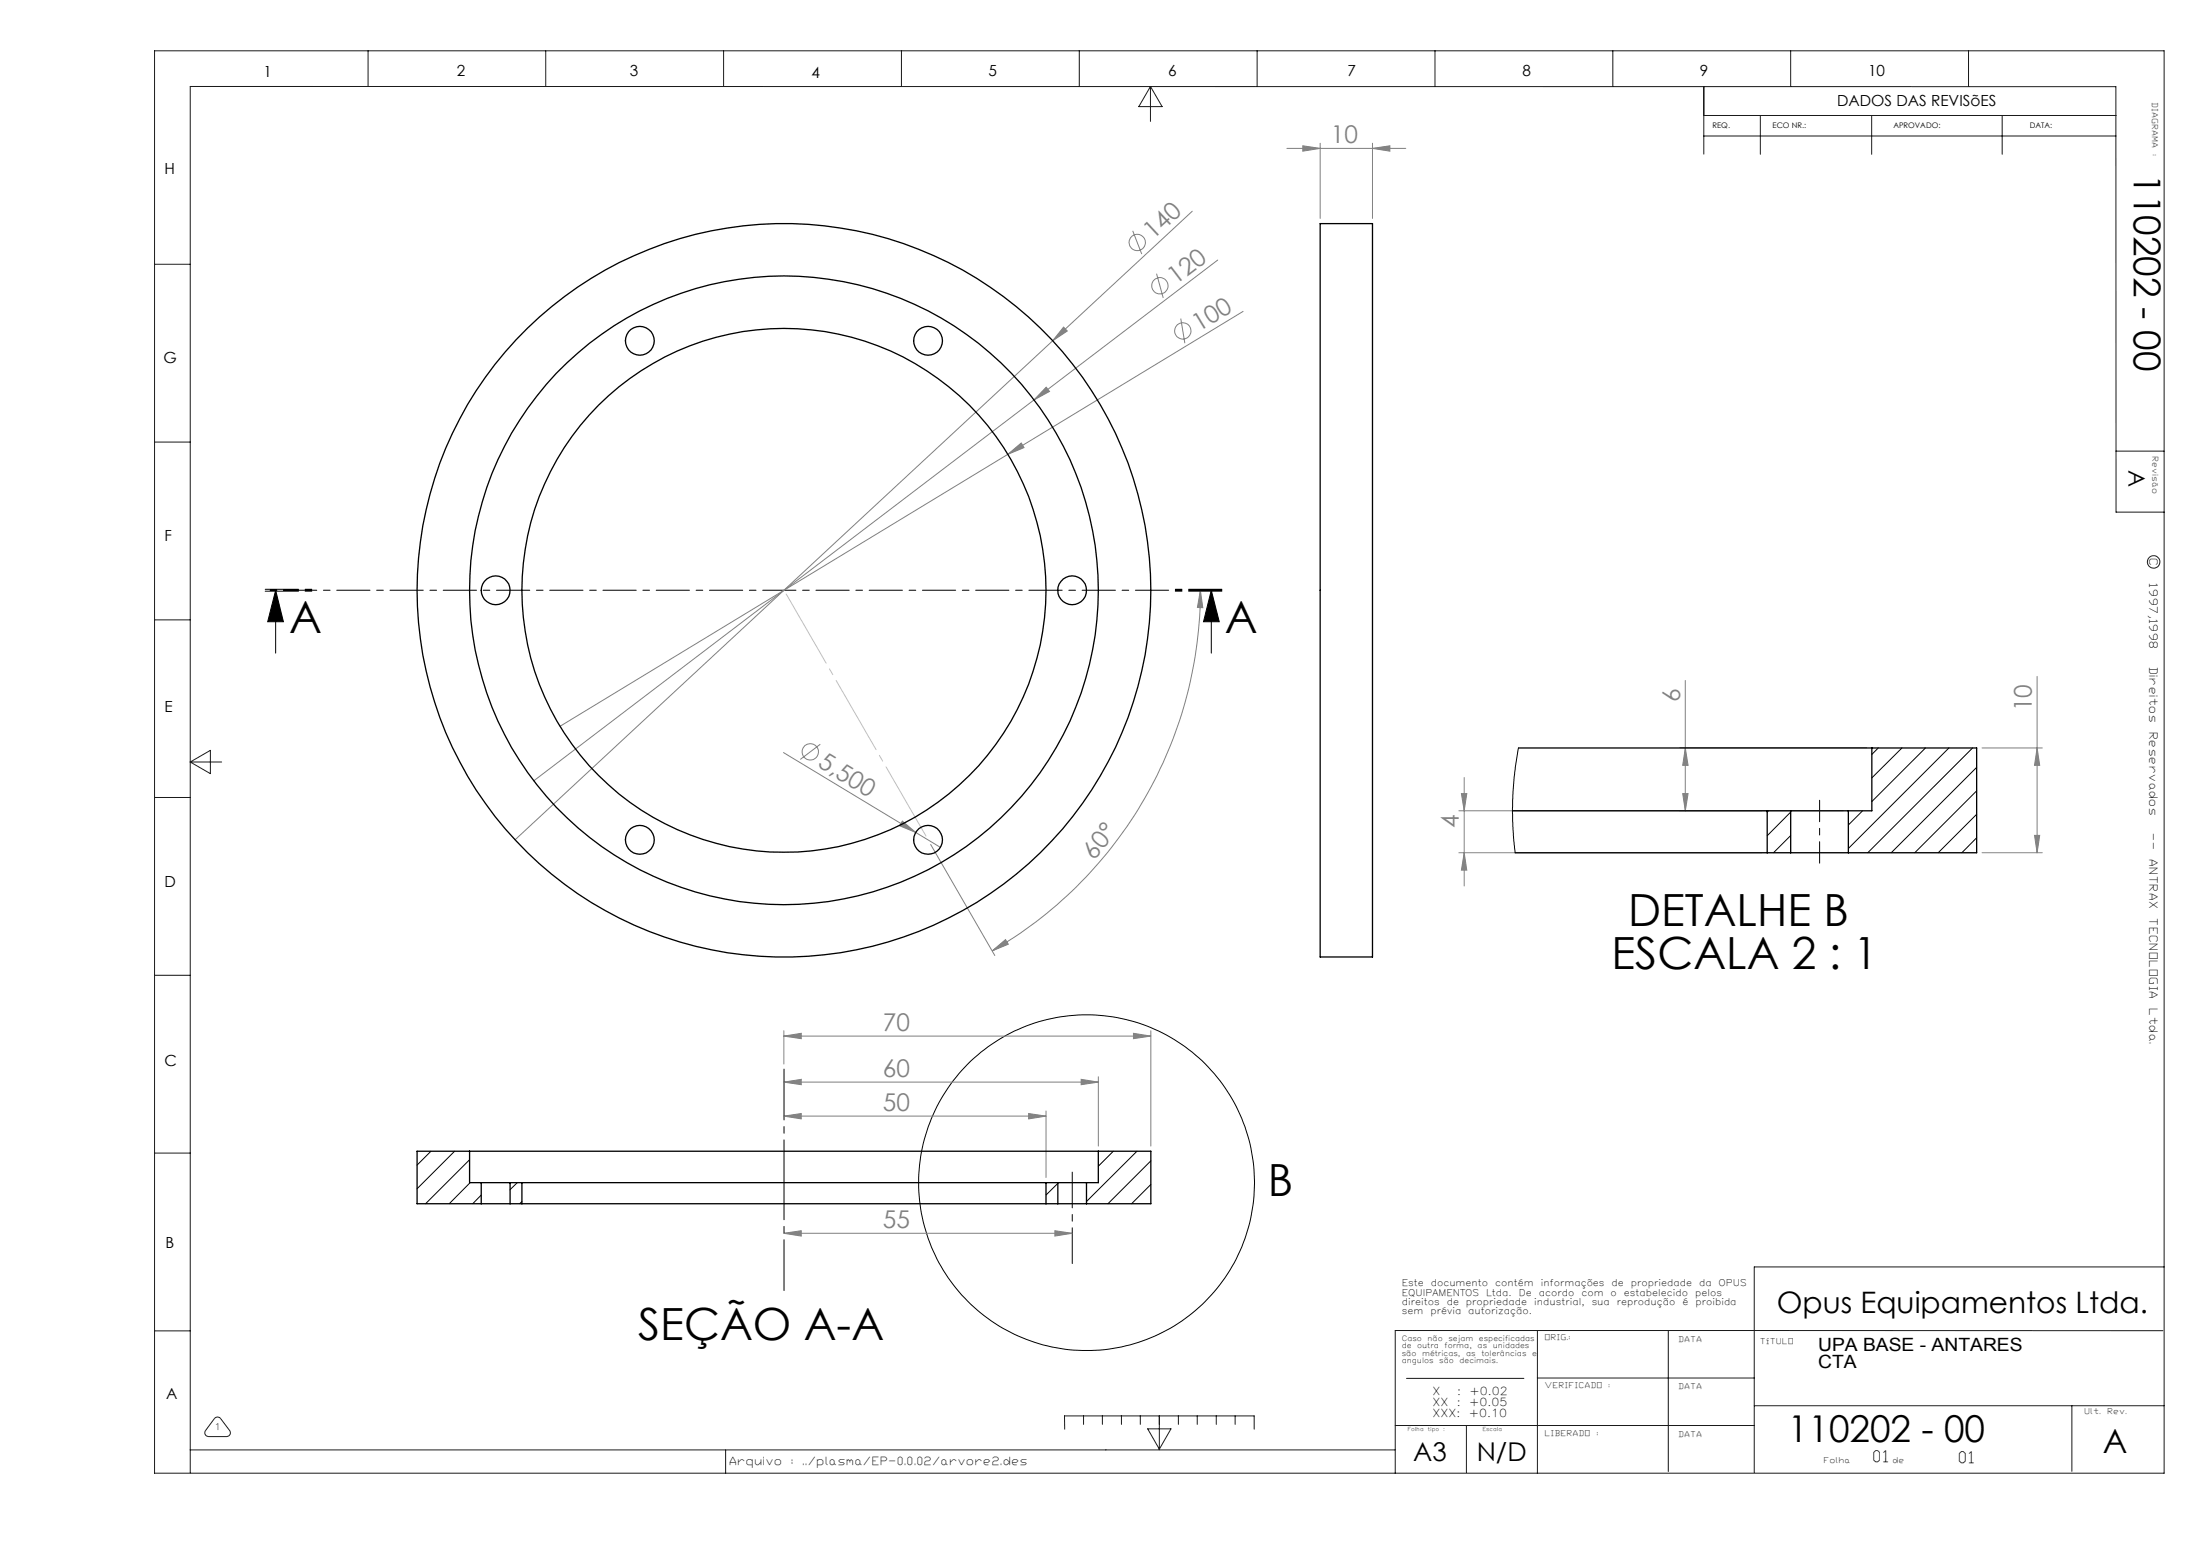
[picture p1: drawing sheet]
<svg xmlns="http://www.w3.org/2000/svg" width="420mm" height="297mm" viewBox="0 0 420 297" stroke-linecap="round" stroke-linejoin="round" font-family="sans-serif">
<g fill="none" stroke="#808080" stroke-width=".19">
<path d="M245.6 28.3h22.7M248.6 27.8l3.3 .5-3.3 .6zM251.9 27.3v14.4M261.9 28.3l3.3-.5v1.1zM261.9 27.3v14.4M216.1 44.1l1.8 4.4M220.7 52.2l1.3 4.7M227.5 40.3l-26.6 24.7M232.4 49.6l-35.1 26.7M237.2 59.4l-130.3 79.2M197.3 76.3l-95.5 72.7M199.6 73.9l.7 .8-3 1.6z"/>
<path d="M200.9 65l-102.6 95.3M203 62.4l.7 .8-2.8 1.8zM225.3 60.8l.8 4.7M192.3 86.7l2.6-2.1 .5 .8zM229.1 112.7l.4 3.3h-1zM229.1 112.7a79.5 79.5 0 0 1-39.8 68.8M321.6 129.9v24.9M388.7 129.1v33.7M149.5 143.6l30 18.1M156.5 142.1l-3.8 2.9M172.2 156.7l2.5 2.2-3-1.3zM278.4 154.8h73.3"/>
<path d="M278.9 151.5h1l-.5 3.3zM279.4 148.4v20.7M320.6 142.8h35.6M321.1 151.5h1l-.5 3.3zM321.6 142.8l.5 3.3h-1zM378.2 142.8h11.5M388.2 159.5h1l-.5 3.3zM388.7 142.8l.5 3.3h-1zM177.6 161.2l12.2 21.2M278.4 162.8h57.8M279.4 162.8l.5 3.3h-1zM378.2 162.8h11.5"/>
<path d="M149.6 197.8l3.3-.6v1.1zM149.6 196.7v6.4M149.6 197.8h70M189.3 181.5l2.6-2.2 .5 .9zM216.3 197.2l3.3 .6-3.3 .5zM219.6 196.7v22.1M149.6 213l3.3-.5v1.1zM149.6 206.5l3.3-.5v1zM149.6 213h50M149.6 206.5h60M196.3 212.5l3.3 .5-3.3 .6zM199.6 212.1v12.7"/>
<path d="M206.3 206l3.3 .5-3.3 .5zM209.6 205.5v13.3M149.6 235.4l3.3-.5v1zM149.6 235.4h55M201.3 234.9l3.3 .5-3.3 .5z"/>
<circle cx="217" cy="46.3" r="1.56"/>
<circle cx="221.3" cy="54.5" r="1.55"/>
<circle cx="225.7" cy="63.2" r="1.56"/>
<circle cx="154.6" cy="143.5" r="1.56"/>
</g>
<g fill="none" stroke="#000" stroke-width=".19">
<path d="M52.6 112.7l1.5 6h-3zM52.6 112.7v12M231.1 112.7l1.6 6h-3zM231.1 112.7v12"/>
<circle cx="207.3" cy="225.8" r="32"/>
</g>
<g fill="none" stroke="#191924" stroke-width=".19">
<path d="M29.5 9.7h383.5v271.5h-383.5zM70.2 9.7v6.8M104.1 9.7v6.8M138.1 9.7v6.8M172 9.7v6.8M206 9.7v6.8M219.5 16.5v6.7M219.5 16.5l2.3 3.9h-4.5zM239.9 9.7v6.8M273.8 9.7v6.8M307.8 9.7v6.8M325.1 16.5v12.9"/>
<path d="M341.7 9.7v6.8M375.6 9.7v6.8M325.1 22h78.7M325.1 26h78.7M335.9 22v7.5M357.2 22v7.5M382.1 22v7.5M29.5 50.4h6.8M29.5 84.4h6.8M403.8 86.1h9.2M413 97.8h-9.2v-81.3h-367.5v264.6M29.5 118.3h6.8"/>
<path d="M29.5 152.2h6.8M36.3 145.4h6M36.3 145.4l3.8-2.2v4.5zM29.5 186.2h6.8M29.5 220.1h6.8M29.5 254h6.8M293.4 254v27.2M318.3 254v26.9M412.7 254h-146.5v27.2M413 241.8h-78.2v39.3M36.3 276.8h229.9M40.9 270.8a.74 .74 0 0 1 1.2 0l1.7 2.2a.72 .72 0 0 1 .1 .8 .72 .72 0 0 1-.6 .4h-3.5a.73 .73 0 0 1-.6-1.2z"/>
<path d="M138.5 276.8v4.4M203.2 272.8l-.1-2.5h36.2v2.5M206.8 270.3v1.6M210.4 270.3v1.6M214 270.3v1.6M217.6 270.3v1.6M219 272.7h4.4l-2.2 3.9zM221.2 270.3v6.4M224.9 270.3v1.6M228.5 270.3v1.6M232.1 270.3v1.6M235.7 270.3v1.6"/>
<path d="M266.2 272.1h68.6M268.4 263.1h22.4M279.8 272.1v9M293.4 263h41.4M334.8 268.3h78.2M395.4 268.3v12.5"/>
<circle cx="411" cy="107.2" r="1.19"/>
</g>
<path d="M149.6 246.3v-42.2" fill="none" stroke="#000" stroke-width=".19" stroke-dasharray="15.2 1.3 1.3 1.3" stroke-dashoffset="5.5"/>
<path d="M204.6 223.7v17.5" fill="none" stroke="#000" stroke-width=".19" stroke-dasharray="15.2 1.3 1.3 1.3" stroke-dashoffset="8.4"/>
<path d="M347.2 152.8v12" fill="none" stroke="#000" stroke-width=".19" stroke-dasharray="15.2 1.3 1.3 1.3" stroke-dashoffset="11.1"/>
<path d="M50.6 112.5h10M50.6 112.8h10M233.2 112.7h-182.6M233.2 112.5h-10M233.2 112.8h-10" fill="none" stroke="#000" stroke-width=".19" stroke-dasharray="6.3 1.3 1.3 1.3"/>
<path d="M177.1 160.3l-27.5-47.6" fill="none" stroke="#c0c0c0" stroke-width=".19" stroke-dasharray="15.2 1.3 1.3 1.3" stroke-dashoffset="-.8"/>
<path d="M231.1 112.7l1.6 6h-3zM52.6 112.7l1.5 6h-3z" fill="#000"/>
<g fill="#808080">
<path d="M172.2 156.7l2.5 2.2-3-1.3z"/>
<path d="M192.3 86.7l2.6-2.1 .5 .8z"/>
<path d="M199.6 73.9l.7 .8-3 1.6z"/>
<path d="M203 62.4l.7 .8-2.8 1.8z"/>
<path d="M189.3 181.5l2.6-2.2 .5 .9zM229.1 112.7l.4 3.3h-1z"/>
<path d="M261.9 28.3l3.3-.5v1.1zM248.6 27.8l3.3 .5-3.3 .6z"/>
<path d="M321.1 151.5h1l-.5 3.3zM321.6 142.8l.5 3.3h-1z"/>
<path d="M388.2 159.5h1l-.5 3.3zM388.7 142.8l.5 3.3h-1z"/>
<path d="M279.4 162.8l.5 3.3h-1zM278.9 151.5h1l-.5 3.3z"/>
<path d="M149.6 213l3.3-.5v1.1zM196.3 212.5l3.3 .5-3.3 .6zM149.6 206.5l3.3-.5v1zM206.3 206l3.3 .5-3.3 .5zM149.6 197.8l3.3-.6v1.1zM216.3 197.2l3.3 .6-3.3 .5zM149.6 235.4l3.3-.5v1zM201.3 234.9l3.3 .5-3.3 .5z"/>
</g>
<g fill="none" stroke="#000" stroke-width=".25">
<path d="M251.9 42.7h10v140h-10zM288.6 154.8h48.6M289.8 142.8h67.4M337.2 154.8v8M337.2 154.8h4.5M341.7 154.8h11M341.7 154.8v8M352.7 154.8v8M357.2 142.8h20v20h-24.5M357.2 142.8v12h-4.5M289.1 162.8h48.1M337.2 162.8h4.5"/>
<path d="M341.7 162.8h11M89.6 219.7h120M89.6 219.7h-10v10.1h12.2M89.6 219.7v6h2.2M209.6 219.7h10v10.1h-12.3M209.6 219.7v6h-2.3M91.8 225.7h5.5M91.8 229.8h5.5M91.8 225.7v4.1M97.3 225.7h2.3M97.3 229.8h2.3M97.3 225.7v4.1"/>
<path d="M99.6 225.7h100M99.6 229.8h100M99.6 225.7v4.1M199.6 225.7v4.1M199.6 225.7h2.3M199.6 229.8h2.3M201.9 225.7h5.4M201.9 229.8h5.4M201.9 225.7v4.1M207.3 225.7v4.1"/>
<circle cx="122.1" cy="65" r="2.75"/>
<circle cx="177.1" cy="65.1" r="2.75"/>
<circle cx="94.6" cy="112.7" r="2.75"/>
<circle cx="149.6" cy="112.7" r="60"/>
<circle cx="149.6" cy="112.7" r="50"/>
<circle cx="149.6" cy="112.7" r="70"/>
<circle cx="204.6" cy="112.7" r="2.74"/>
<circle cx="122.1" cy="160.3" r="2.75"/>
<circle cx="177.1" cy="160.3" r="2.75"/>
</g>
<g fill="none" stroke="#000" stroke-width=".19">
<path d="M289.8 142.8l-.9 5.6-.3 4.2 .1 5.1 .4 5.1M337.5 154.8l-.3 .2M341.7 159.5l-3.3 3.3M341.7 155l-4.5 4.5M355.4 154.8l-2.7 2.7M358.4 142.8l-1.2 1.2M362.9 142.8l-5.7 5.7M367.4 142.8l-10.2 10.2M371.9 142.8l-19.2 19.2M376.4 142.8l-20 20M377.2 146.5l-16.3 16.3M377.2 151l-11.8 11.8"/>
<path d="M377.2 155.4l-7.3 7.4M377.2 159.9l-2.8 2.9M82.2 219.7l-2.6 2.7M86.7 219.7l-7.1 7.2M212.4 219.7l-2.8 2.9M217 219.7l-9.7 9.6M89.6 221.4l-8.4 8.4M89.7 225.7l-4 4.1M91.8 228.1l-1.6 1.7M98.7 225.7l-1.4 1.4M99.6 229.3l-.4 .5M201.9 225.9l-2.3 2.2"/>
<path d="M219.6 221.6l-8.2 8.2M219.6 226.1l-3.7 3.7"/>
</g>
<g font-size="8.5">
<text x="55.2" y="120.8">A</text>
<text x="233.7" y="120.8">A</text>
<text x="310.7" y="176.7">DETALHE B</text>
<text x="307.5" y="184.9">ESCALA 2 : 1</text>
<text x="241.9" y="228.2">B</text>
<text x="121.8" y="255.7">SEÇÃO A-A</text>
</g>
<g font-size="7.1">
<text x="407.2" y="33.2" transform="rotate(90 407.2 33.2)">110202 - 00</text>
<text x="341.2" y="275.3">110202 - 00</text>
</g>
<text font-size="6.3" x="401.3" y="277.4">A</text>
<text font-size="5.6" x="339.1" y="250.7">Opus Equipamentos Ltda.</text>
<g font-size="4.9">
<text x="269.7" y="278.9">A3</text>
<text x="281.8" y="278.9">N/D</text>
</g>
<g font-size="4.7" fill="#808080">
<text x="254" y="27.3">10</text>
<text x="220.1" y="45.9" transform="rotate(-43 220.1 45.9)">140</text>
<text x="224.4" y="54.4" transform="rotate(-37 224.4 54.4)">120</text>
<text x="228.8" y="63.4" transform="rotate(-31 228.8 63.4)">100</text>
<text x="320.6" y="134" transform="rotate(-90 320.6 134)">6</text>
<text x="387.7" y="135.8" transform="rotate(-90 387.7 135.8)">10</text>
<text x="155.9" y="146.3" transform="rotate(31 155.9 146.3)">5,500</text>
<text x="278.4" y="158.1" transform="rotate(-90 278.4 158.1)">4</text>
<text x="208.8" y="164.3" transform="rotate(-51 208.8 164.3)">60°</text>
<text x="168.5" y="196.7">70</text>
<text x="168.5" y="205.5">60</text>
<text x="168.5" y="212">50</text>
<text x="168.5" y="234.4">55</text>
</g>
<text font-size="4.4" x="406.2" y="89.7" transform="rotate(90 406.2 89.7)">A</text>
<g font-size="3.5">
<text x="346.9" y="257.8">UPA BASE - ANTARES</text>
<text x="346.9" y="261.1">CTA</text>
</g>
<g font-size="3">
<text x="357.6" y="279.1">01</text>
<text x="373.9" y="279.2">01</text>
</g>
<g font-size="2.9">
<text x="50.3" y="14.7">1</text>
<text x="87.2" y="14.6">2</text>
<text x="120.2" y="14.6">3</text>
<text x="154.8" y="15">4</text>
<text x="188.7" y="14.6">5</text>
<text x="222.9" y="14.6">6</text>
<text x="257.1" y="14.6">7</text>
<text x="290.5" y="14.6">8</text>
<text x="324.4" y="14.6">9</text>
<text x="356.5" y="14.4">10</text>
<text x="350.6" y="20.3">DADOS DAS REVISõES</text>
<text x="31.4" y="33.1">H</text>
<text x="31.2" y="69.4">G</text>
<text x="31.4" y="103.3">F</text>
<text x="31.4" y="135.8">E</text>
<text x="31.4" y="169.4">D</text>
<text x="31.4" y="203.4">C</text>
<text x="31.6" y="238.2">B</text>
<text x="31.7" y="267">A</text>
</g>
<g font-size="2.1">
<text x="410.2" y="106.7" transform="rotate(90 410.2 106.7)">C</text>
<text x="410.2" y="111.6" transform="rotate(90 410.2 111.6)">1997,1998</text>
<text x="410.2" y="127.5" transform="rotate(90 410.2 127.5)">Direitos</text>
<text x="410.2" y="139.9" transform="rotate(90 410.2 139.9)">Reservados</text>
<text x="410.2" y="159.3" transform="rotate(90 410.2 159.3)">--</text>
<text x="410.2" y="164.1" transform="rotate(90 410.2 164.1)">ANTRAX</text>
<text x="410.2" y="175.4" transform="rotate(90 410.2 175.4)">TECNOLOGIA</text>
<text x="410.2" y="192.7" transform="rotate(90 410.2 192.7)">Ltda.</text>
<text x="273.3" y="266.3">X</text>
<text x="273.3" y="268.4">XX</text>
<text x="278" y="268.4">:</text>
<text x="278.1" y="266.3">:</text>
<text x="280.3" y="268.4">+0.05</text>
<text x="280.4" y="266.3">+0.02</text>
<text x="273.3" y="270.5">XXX:</text>
<text x="280.3" y="270.5">+0.10</text>
<text x="139.3" y="279.7">Arquivo</text>
<text x="151.2" y="279.7">:</text>
<text x="153.3" y="279.7">../plasma/EP-0.0.02/arvore2.des</text>
</g>
<g font-size="1.8">
<text x="267.5" y="245.6">Este</text>
<text x="273" y="245.6">documento</text>
<text x="285.3" y="245.6">contém</text>
<text x="294" y="245.6">informações</text>
<text x="307.5" y="245.6">de</text>
<text x="311.2" y="245.6">propriedade</text>
<text x="324.2" y="245.6">da</text>
<text x="328" y="245.6">OPUS</text>
<text x="267.5" y="247.3">EQUIPAMENTOS</text>
<text x="267.5" y="249.1">direitos</text>
<text x="267.5" y="250.8">sem</text>
<text x="273" y="250.8">prévia</text>
<text x="276.1" y="249.1">de</text>
<text x="279.7" y="249.1">propriedade</text>
<text x="280.2" y="250.8">autorização.</text>
<text x="283.6" y="247.3">Ltda.</text>
<text x="289.8" y="247.3">De</text>
<text x="292.7" y="249.1">industrial,</text>
<text x="293.6" y="247.3">acordo</text>
<text x="301.8" y="247.3">com</text>
<text x="303.7" y="249.1">sua</text>
<text x="307.4" y="247.3">o</text>
<text x="308.5" y="249.1">reprodução</text>
<text x="309.9" y="247.3">estabelecido</text>
<text x="321" y="249.1">é</text>
<text x="323.5" y="247.3">pelos</text>
<text x="323.5" y="249.1">proibida</text>
</g>
<text font-size="1.7" x="40.9" y="273">1</text>
<g font-size="1.5">
<text x="410.7" y="19.7" transform="rotate(90 410.7 19.7)">DIAGRAMA</text>
<text x="326.8" y="24.4">REQ.</text>
<text x="338.3" y="24.4">ECO NR.:</text>
<text x="361.3" y="24.4">APROVADO:</text>
<text x="387.3" y="24.4">DATA:</text>
<text x="410.7" y="29.6" transform="rotate(90 410.7 29.6)">:</text>
<text x="410.7" y="87.3" transform="rotate(90 410.7 87.3)">Revisão</text>
<text x="294.9" y="255.8">ORIG.:</text>
<text x="320.4" y="256.1">DATA</text>
<text x="336" y="256.6">TÍTULO</text>
<text x="294.9" y="265">VERIFICADO</text>
<text x="307.1" y="265">:</text>
<text x="320.4" y="265.2">DATA</text>
<text x="397.9" y="270">Ult.</text>
<text x="402.3" y="270">Rev.</text>
<text x="294.9" y="274">LIBERADO</text>
<text x="304.8" y="274">:</text>
<text x="320.4" y="274.2">DATA</text>
<text x="348.2" y="279.2">Folha</text>
<text x="361.3" y="279.2">de</text>
</g>
<g font-size="1.4">
<text x="267.5" y="256">Caso</text>
<text x="267.5" y="257.4">de</text>
<text x="270.4" y="257.4">outra</text>
<text x="272.4" y="256">não</text>
<text x="275.7" y="257.4">forma,</text>
<text x="276.4" y="256">sejam</text>
<text x="282" y="257.4">as</text>
<text x="282.2" y="256">especificadas</text>
<text x="284.9" y="257.4">unidades</text>
<text x="267.5" y="258.8">são</text>
<text x="267.5" y="260.2">angulos</text>
<text x="271.4" y="258.8">métricas,</text>
<text x="274.7" y="260.2">são</text>
<text x="278.5" y="260.2">decimais.</text>
<text x="279.8" y="258.8">as</text>
<text x="282.7" y="258.8">tolerâncias</text>
<text x="292.4" y="258.8">e</text>
</g>
<g font-size="1">
<text x="268.6" y="273.1">Folha</text>
<text x="272.5" y="273.1">tipo</text>
<text x="275.4" y="273.1">:</text>
<text x="282.9" y="273.1">Escala</text>
</g>
</svg>
